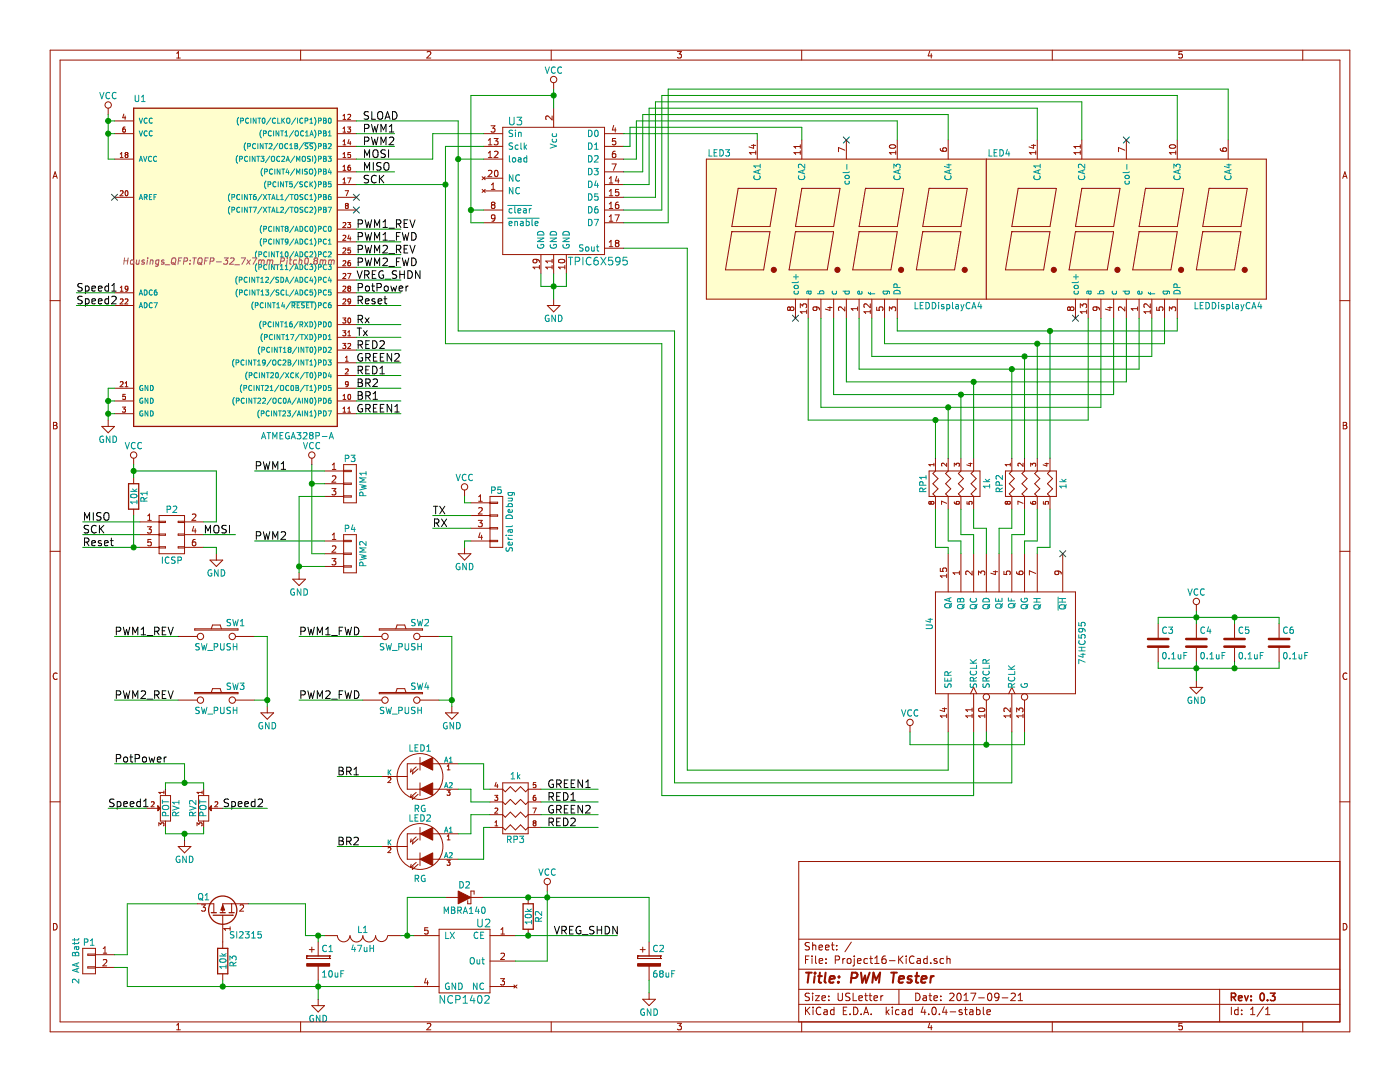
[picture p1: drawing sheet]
EESchema Schematic File Version 2
LIBS:power
LIBS:device
LIBS:transistors
LIBS:conn
LIBS:linear
LIBS:regul
LIBS:74xx
LIBS:cmos4000
LIBS:adc-dac
LIBS:memory
LIBS:xilinx
LIBS:microcontrollers
LIBS:dsp
LIBS:microchip
LIBS:analog_switches
LIBS:motorola
LIBS:texas
LIBS:intel
LIBS:audio
LIBS:interface
LIBS:digital-audio
LIBS:philips
LIBS:display
LIBS:cypress
LIBS:siliconi
LIBS:opto
LIBS:atmel
LIBS:contrib
LIBS:valves
LIBS:Project16-lib
LIBS:Project16-KiCad-cache
EELAYER 25 0
EELAYER END
$Descr USLetter 11000 8500
encoding utf-8
Sheet 1 1
Title "PWM Tester"
Date "2017-09-21"
Rev "0.3"
Comp ""
Comment1 ""
Comment2 ""
Comment3 ""
Comment4 ""
$EndDescr
$Comp
L ATMEGA328P-A U1
U 1 1
P 1800 2050
F 0 "U1" H 1050 3300 50  0000 L BNN
F 1 "ATMEGA328P-A" H 2050 650 50  0000 L BNN
F 2 "Housings_QFP:TQFP-32_7x7mm_Pitch0.8mm" H 1800 2050 50  0000 C CIN
F 3 "" H 1800 2050 50  0000 C CNN
	1    1800 2050
	1    0    0    -1  
$EndComp
$Comp
L GND #PWR01
U 1 1
P 850 3300
F 0 "#PWR01" H 850 3050 50  0001 C CNN
F 1 "GND" H 850 3150 50  0000 C CNN
F 2 "" H 850 3300 50  0000 C CNN
F 3 "" H 850 3300 50  0000 C CNN
	1    850  3300
	1    0    0    -1  
$EndComp
NoConn ~ 900  1550
$Comp
L R_PACK4 RP1
U 1 1
P 7700 3800
F 0 "RP1" H 7700 4250 50  0000 C CNN
F 1 "1k" H 7700 3750 50  0000 C CNN
F 2 "Resistors_SMD:R_Array_Convex_4x1206" H 7700 3800 50  0001 C CNN
F 3 "" H 7700 3800 50  0000 C CNN
	1    7700 3800
	0    -1   1    0   
$EndComp
$Comp
L R_PACK4 RP2
U 1 1
P 8300 3800
F 0 "RP2" H 8300 4250 50  0000 C CNN
F 1 "1k" H 8300 3750 50  0000 C CNN
F 2 "Resistors_SMD:R_Array_Convex_4x1206" H 8300 3800 50  0001 C CNN
F 3 "" H 8300 3800 50  0000 C CNN
	1    8300 3800
	0    -1   1    0   
$EndComp
$Comp
L 74HC595 U4
U 1 1
P 7900 5050
F 0 "U4" H 8050 5650 50  0000 C CNN
F 1 "74HC595" H 7900 4450 50  0000 C CNN
F 2 "Housings_SOIC:SOIC-16_3.9x9.9mm_Pitch1.27mm" H 7900 5050 50  0001 C CNN
F 3 "" H 7900 5050 50  0000 C CNN
	1    7900 5050
	0    -1   -1   0   
$EndComp
NoConn ~ 8350 4350
$Comp
L POT RV2
U 1 1
P 1600 6350
F 0 "RV2" H 1600 6270 50  0000 C CNN
F 1 "POT" H 1600 6350 50  0000 C CNN
F 2 "Project16:45mmSlidePot" H 1600 6350 50  0001 C CNN
F 3 "" H 1600 6350 50  0000 C CNN
	1    1600 6350
	0    1    1    0   
$EndComp
$Comp
L POT RV1
U 1 1
P 1300 6350
F 0 "RV1" H 1300 6270 50  0000 C CNN
F 1 "POT" H 1300 6350 50  0000 C CNN
F 2 "Project16:45mmSlidePot" H 1300 6350 50  0001 C CNN
F 3 "" H 1300 6350 50  0000 C CNN
	1    1300 6350
	0    -1   1    0   
$EndComp
$Comp
L GND #PWR02
U 1 1
P 1450 6600
F 0 "#PWR02" H 1450 6350 50  0001 C CNN
F 1 "GND" H 1450 6450 50  0000 C CNN
F 2 "" H 1450 6600 50  0000 C CNN
F 3 "" H 1450 6600 50  0000 C CNN
	1    1450 6600
	1    0    0    -1  
$EndComp
Text Label 2850 1050 0    60   ~ 0
PWM1
Text Label 2850 1150 0    60   ~ 0
PWM2
Text Label 2850 1450 0    60   ~ 0
SCK
Text Label 2850 1250 0    60   ~ 0
MOSI
NoConn ~ 2800 1550
NoConn ~ 2800 1650
Text Label 2800 2400 0    60   ~ 0
Reset
Text Label 2850 950  0    60   ~ 0
SLOAD
Text Label 2800 1800 0    60   ~ 0
PWM1_REV
Text Label 2800 1900 0    60   ~ 0
PWM1_FWD
Text Label 2800 2000 0    60   ~ 0
PWM2_REV
Text Label 2800 2100 0    60   ~ 0
PWM2_FWD
Text Label 2800 3150 0    60   ~ 0
BR1
Text Label 2800 3050 0    60   ~ 0
BR2
Text Label 2800 3250 0    60   ~ 0
GREEN1
Text Label 2800 2950 0    60   ~ 0
RED1
Text Label 2800 2850 0    60   ~ 0
GREEN2
Text Label 2800 2750 0    60   ~ 0
RED2
Text Label 2850 1350 0    60   ~ 0
MISO
Text Label 2800 2200 0    60   ~ 0
VREG_SHDN
$Comp
L NCP1402 U2
U 1 1
P 3650 7550
F 0 "U2" H 3500 7850 60  0000 C CNN
F 1 "NCP1402" H 3650 7250 60  0000 C CNN
F 2 "TO_SOT_Packages_SMD:SOT-23-5_HandSoldering" H 3650 7550 60  0001 C CNN
F 3 "" H 3650 7550 60  0001 C CNN
	1    3650 7550
	-1   0    0    -1  
$EndComp
$Comp
L INDUCTOR L1
U 1 1
P 2850 7350
F 0 "L1" V 2800 7350 50  0000 C CNN
F 1 "47uH" V 2950 7350 50  0000 C CNN
F 2 "Choke_Toroid_ThroughHole:Choke_Toroid_5x10mm_Vertical" H 2850 7350 50  0001 C CNN
F 3 "" H 2850 7350 50  0000 C CNN
	1    2850 7350
	0    1    1    0   
$EndComp
$Comp
L D_Schottky D2
U 1 1
P 3650 7050
F 0 "D2" H 3650 7150 50  0000 C CNN
F 1 "MBRA140" H 3650 6950 50  0000 C CNN
F 2 "Diodes_SMD:D_SMA_Handsoldering" H 3650 7050 50  0001 C CNN
F 3 "" H 3650 7050 50  0000 C CNN
	1    3650 7050
	-1   0    0    -1  
$EndComp
$Comp
L CP C1
U 1 1
P 2500 7550
F 0 "C1" H 2525 7650 50  0000 L CNN
F 1 "10uF" H 2525 7450 50  0000 L CNN
F 2 "Capacitors_ThroughHole:CP_Radial_D5.0mm_P2.00mm" H 2538 7400 50  0001 C CNN
F 3 "" H 2500 7550 50  0000 C CNN
	1    2500 7550
	1    0    0    -1  
$EndComp
$Comp
L CONN_01X02 P1
U 1 1
P 700 7550
F 0 "P1" H 700 7700 50  0000 C CNN
F 1 "2 AA Batt" V 800 7550 50  0000 C CNN
F 2 "Pin_Headers:Pin_Header_Straight_1x02_Pitch2.54mm" H 700 7550 50  0001 C CNN
F 3 "" H 700 7550 50  0000 C CNN
	1    700  7550
	-1   0    0    -1  
$EndComp
$Comp
L R R2
U 1 1
P 4150 7200
F 0 "R2" V 4230 7200 50  0000 C CNN
F 1 "10k" V 4150 7200 50  0000 C CNN
F 2 "Resistors_SMD:R_1206_HandSoldering" V 4080 7200 50  0001 C CNN
F 3 "" H 4150 7200 50  0000 C CNN
	1    4150 7200
	1    0    0    -1  
$EndComp
Text Label 4350 7350 0    60   ~ 0
VREG_SHDN
Text Label 600  2300 0    60   ~ 0
Speed1
Text Label 600  2400 0    60   ~ 0
Speed2
Text Label 850  6350 0    60   ~ 0
Speed1
Text Label 1750 6350 0    60   ~ 0
Speed2
Text Label 2800 2650 0    60   ~ 0
Tx
Text Label 2800 2550 0    60   ~ 0
Rx
$Comp
L LEDDisplayCA4 LED3
U 1 1
P 6650 1800
F 0 "LED3" H 5650 2400 50  0000 C CNN
F 1 "LEDDisplayCA4" H 7450 1200 50  0000 C CNN
F 2 "Project16:7SegLedDisp4Digit" H 6150 1800 50  0001 C CNN
F 3 "" H 6150 1800 50  0000 C CNN
	1    6650 1800
	1    0    0    -1  
$EndComp
$Comp
L LEDDisplayCA4 LED4
U 1 1
P 8850 1800
F 0 "LED4" H 7850 2400 50  0000 C CNN
F 1 "LEDDisplayCA4" H 9650 1200 50  0000 C CNN
F 2 "Project16:7SegLedDisp4Digit" H 8350 1800 50  0001 C CNN
F 3 "" H 8350 1800 50  0000 C CNN
	1    8850 1800
	1    0    0    -1  
$EndComp
NoConn ~ 6250 2500
NoConn ~ 8450 2500
NoConn ~ 6650 1100
NoConn ~ 8850 1100
$Comp
L TPIC6X595 U3
U 1 1
P 4350 1500
F 0 "U3" H 4050 2050 60  0000 C CNN
F 1 "TPIC6X595" H 4700 950 60  0000 C CNN
F 2 "Housings_SOIC:SOIC-20W_7.5x12.8mm_Pitch1.27mm" H 4350 1550 60  0001 C CNN
F 3 "" H 4350 1550 60  0001 C CNN
	1    4350 1500
	1    0    0    -1  
$EndComp
$Comp
L VCC #PWR03
U 1 1
P 4350 700
F 0 "#PWR03" H 4350 550 50  0001 C CNN
F 1 "VCC" H 4350 850 50  0000 C CNN
F 2 "" H 4350 700 50  0000 C CNN
F 3 "" H 4350 700 50  0000 C CNN
	1    4350 700 
	1    0    0    -1  
$EndComp
$Comp
L VCC #PWR04
U 1 1
P 850 900
F 0 "#PWR04" H 850 750 50  0001 C CNN
F 1 "VCC" H 850 1050 50  0000 C CNN
F 2 "" H 850 900 50  0000 C CNN
F 3 "" H 850 900 50  0000 C CNN
	1    850  900 
	1    0    0    -1  
$EndComp
$Comp
L CP C2
U 1 1
P 5100 7550
F 0 "C2" H 5125 7650 50  0000 L CNN
F 1 "68uF" H 5125 7450 50  0000 L CNN
F 2 "Capacitors_ThroughHole:CP_Radial_D6.3mm_P2.50mm" H 5138 7400 50  0001 C CNN
F 3 "" H 5100 7550 50  0000 C CNN
	1    5100 7550
	1    0    0    -1  
$EndComp
$Comp
L GND #PWR05
U 1 1
P 5100 7800
F 0 "#PWR05" H 5100 7550 50  0001 C CNN
F 1 "GND" H 5100 7650 50  0000 C CNN
F 2 "" H 5100 7800 50  0000 C CNN
F 3 "" H 5100 7800 50  0000 C CNN
	1    5100 7800
	1    0    0    -1  
$EndComp
$Comp
L GND #PWR06
U 1 1
P 2500 7850
F 0 "#PWR06" H 2500 7600 50  0001 C CNN
F 1 "GND" H 2500 7700 50  0000 C CNN
F 2 "" H 2500 7850 50  0000 C CNN
F 3 "" H 2500 7850 50  0000 C CNN
	1    2500 7850
	1    0    0    -1  
$EndComp
$Comp
L GND #PWR07
U 1 1
P 4350 2350
F 0 "#PWR07" H 4350 2100 50  0001 C CNN
F 1 "GND" H 4350 2200 50  0000 C CNN
F 2 "" H 4350 2350 50  0000 C CNN
F 3 "" H 4350 2350 50  0000 C CNN
	1    4350 2350
	1    0    0    -1  
$EndComp
$Comp
L SW_PUSH SW2
U 1 1
P 3150 5000
F 0 "SW2" H 3300 5110 50  0000 C CNN
F 1 "SW_PUSH" H 3150 4920 50  0000 C CNN
F 2 "Project16:Btn12x12" H 3150 5000 50  0001 C CNN
F 3 "" H 3150 5000 50  0000 C CNN
	1    3150 5000
	1    0    0    -1  
$EndComp
$Comp
L SW_PUSH SW4
U 1 1
P 3150 5500
F 0 "SW4" H 3300 5610 50  0000 C CNN
F 1 "SW_PUSH" H 3150 5420 50  0000 C CNN
F 2 "Project16:Btn12x12" H 3150 5500 50  0001 C CNN
F 3 "" H 3150 5500 50  0000 C CNN
	1    3150 5500
	1    0    0    -1  
$EndComp
Text Label 2350 5000 0    60   ~ 0
PWM1_FWD
Text Label 2350 5500 0    60   ~ 0
PWM2_FWD
$Comp
L GND #PWR08
U 1 1
P 3550 5550
F 0 "#PWR08" H 3550 5300 50  0001 C CNN
F 1 "GND" H 3550 5400 50  0000 C CNN
F 2 "" H 3550 5550 50  0000 C CNN
F 3 "" H 3550 5550 50  0000 C CNN
	1    3550 5550
	1    0    0    -1  
$EndComp
$Comp
L CONN_02X03 P2
U 1 1
P 1350 4200
F 0 "P2" H 1350 4400 50  0000 C CNN
F 1 "ICSP" H 1350 4000 50  0000 C CNN
F 2 "Pin_Headers:Pin_Header_Straight_2x03_Pitch2.54mm" H 1350 3000 50  0001 C CNN
F 3 "" H 1350 3000 50  0000 C CNN
	1    1350 4200
	1    0    0    -1  
$EndComp
$Comp
L R R1
U 1 1
P 1050 3900
F 0 "R1" V 1130 3900 50  0000 C CNN
F 1 "10k" V 1050 3900 50  0000 C CNN
F 2 "Resistors_SMD:R_1206_HandSoldering" V 980 3900 50  0001 C CNN
F 3 "" H 1050 3900 50  0000 C CNN
	1    1050 3900
	1    0    0    -1  
$EndComp
Text Label 650  4100 0    60   ~ 0
MISO
Text Label 650  4200 0    60   ~ 0
SCK
Text Label 650  4300 0    60   ~ 0
Reset
$Comp
L R R3
U 1 1
P 1750 7550
F 0 "R3" V 1830 7550 50  0000 C CNN
F 1 "10k" V 1750 7550 50  0000 C CNN
F 2 "Resistors_SMD:R_1206_HandSoldering" V 1680 7550 50  0001 C CNN
F 3 "" H 1750 7550 50  0000 C CNN
	1    1750 7550
	1    0    0    -1  
$EndComp
$Comp
L VCC #PWR09
U 1 1
P 1050 3650
F 0 "#PWR09" H 1050 3500 50  0001 C CNN
F 1 "VCC" H 1050 3800 50  0000 C CNN
F 2 "" H 1050 3650 50  0000 C CNN
F 3 "" H 1050 3650 50  0000 C CNN
	1    1050 3650
	1    0    0    -1  
$EndComp
Text Label 1600 4200 0    60   ~ 0
MOSI
$Comp
L GND #PWR010
U 1 1
P 1700 4350
F 0 "#PWR010" H 1700 4100 50  0001 C CNN
F 1 "GND" H 1700 4200 50  0000 C CNN
F 2 "" H 1700 4350 50  0000 C CNN
F 3 "" H 1700 4350 50  0000 C CNN
	1    1700 4350
	1    0    0    -1  
$EndComp
$Comp
L CONN_01X03 P4
U 1 1
P 2750 4350
F 0 "P4" H 2750 4550 50  0000 C CNN
F 1 "PWM2" V 2850 4350 50  0000 C CNN
F 2 "Pin_Headers:Pin_Header_Angled_1x03_Pitch2.54mm" H 2750 4350 50  0001 C CNN
F 3 "" H 2750 4350 50  0000 C CNN
	1    2750 4350
	1    0    0    -1  
$EndComp
$Comp
L CONN_01X03 P3
U 1 1
P 2750 3800
F 0 "P3" H 2750 4000 50  0000 C CNN
F 1 "PWM1" V 2850 3800 50  0000 C CNN
F 2 "Pin_Headers:Pin_Header_Angled_1x03_Pitch2.54mm" H 2750 3800 50  0001 C CNN
F 3 "" H 2750 3800 50  0000 C CNN
	1    2750 3800
	1    0    0    -1  
$EndComp
$Comp
L GND #PWR011
U 1 1
P 2350 4500
F 0 "#PWR011" H 2350 4250 50  0001 C CNN
F 1 "GND" H 2350 4350 50  0000 C CNN
F 2 "" H 2350 4500 50  0000 C CNN
F 3 "" H 2350 4500 50  0000 C CNN
	1    2350 4500
	1    0    0    -1  
$EndComp
$Comp
L VCC #PWR012
U 1 1
P 2450 3650
F 0 "#PWR012" H 2450 3500 50  0001 C CNN
F 1 "VCC" H 2450 3800 50  0000 C CNN
F 2 "" H 2450 3650 50  0000 C CNN
F 3 "" H 2450 3650 50  0000 C CNN
	1    2450 3650
	1    0    0    -1  
$EndComp
$Comp
L VCC #PWR013
U 1 1
P 4300 7000
F 0 "#PWR013" H 4300 6850 50  0001 C CNN
F 1 "VCC" H 4300 7150 50  0000 C CNN
F 2 "" H 4300 7000 50  0000 C CNN
F 3 "" H 4300 7000 50  0000 C CNN
	1    4300 7000
	1    0    0    -1  
$EndComp
Text Label 2000 4250 0    60   ~ 0
PWM2
Text Label 2000 3700 0    60   ~ 0
PWM1
$Comp
L CONN_01X04 P5
U 1 1
P 3900 4100
F 0 "P5" H 3900 4350 50  0000 C CNN
F 1 "Serial Debug" V 4000 4100 50  0000 C CNN
F 2 "Pin_Headers:Pin_Header_Straight_1x04_Pitch2.54mm" H 3900 4100 50  0001 C CNN
F 3 "" H 3900 4100 50  0000 C CNN
	1    3900 4100
	1    0    0    -1  
$EndComp
Text Label 3400 4050 0    60   ~ 0
TX
Text Label 3400 4150 0    60   ~ 0
RX
$Comp
L VCC #PWR014
U 1 1
P 3650 3900
F 0 "#PWR014" H 3650 3750 50  0001 C CNN
F 1 "VCC" H 3650 4050 50  0000 C CNN
F 2 "" H 3650 3900 50  0000 C CNN
F 3 "" H 3650 3900 50  0000 C CNN
	1    3650 3900
	1    0    0    -1  
$EndComp
$Comp
L GND #PWR015
U 1 1
P 3650 4300
F 0 "#PWR015" H 3650 4050 50  0001 C CNN
F 1 "GND" H 3650 4150 50  0000 C CNN
F 2 "" H 3650 4300 50  0000 C CNN
F 3 "" H 3650 4300 50  0000 C CNN
	1    3650 4300
	1    0    0    -1  
$EndComp
$Comp
L Led_x2 LED1
U 1 1
P 3300 6100
F 0 "LED1" H 3300 6325 50  0000 C CNN
F 1 "RG" H 3300 5850 50  0000 C CNN
F 2 "LEDs:LED_D5.0mm-3" H 3300 6100 50  0001 C CNN
F 3 "" H 3300 6100 50  0000 C CNN
	1    3300 6100
	1    0    0    -1  
$EndComp
$Comp
L Led_x2 LED2
U 1 1
P 3300 6650
F 0 "LED2" H 3300 6875 50  0000 C CNN
F 1 "RG" H 3300 6400 50  0000 C CNN
F 2 "LEDs:LED_D5.0mm-3" H 3300 6650 50  0001 C CNN
F 3 "" H 3300 6650 50  0000 C CNN
	1    3300 6650
	1    0    0    -1  
$EndComp
$Comp
L R_PACK4 RP3
U 1 1
P 4050 6150
F 0 "RP3" H 4050 6600 50  0000 C CNN
F 1 "1k" H 4050 6100 50  0000 C CNN
F 2 "Resistors_SMD:R_Array_Convex_4x1206" H 4050 6150 50  0001 C CNN
F 3 "" H 4050 6150 50  0000 C CNN
	1    4050 6150
	1    0    0    1   
$EndComp
Wire Wire Line
	900  3050 850  3050
Wire Wire Line
	850  3050 850  3300
Wire Wire Line
	900  3250 850  3250
Connection ~ 850  3250
Wire Wire Line
	900  3150 850  3150
Connection ~ 850  3150
Wire Wire Line
	850  900  850  1250
Wire Wire Line
	850  1250 900  1250
Wire Wire Line
	900  1050 850  1050
Connection ~ 850  1050
Wire Wire Line
	900  950  850  950 
Connection ~ 850  950 
Wire Wire Line
	7350 4000 7350 4300
Wire Wire Line
	7350 4300 7450 4300
Wire Wire Line
	7450 4300 7450 4350
Wire Wire Line
	7550 4350 7550 4250
Wire Wire Line
	7550 4250 7450 4250
Wire Wire Line
	7450 4250 7450 4000
Wire Wire Line
	7550 4000 7550 4200
Wire Wire Line
	7550 4200 7650 4200
Wire Wire Line
	7650 4200 7650 4350
Wire Wire Line
	7650 4000 7650 4150
Wire Wire Line
	7650 4150 7750 4150
Wire Wire Line
	7750 4150 7750 4350
Wire Wire Line
	8150 4350 8150 4300
Wire Wire Line
	8150 4300 8250 4300
Wire Wire Line
	8250 4300 8250 4000
Wire Wire Line
	8050 4350 8050 4250
Wire Wire Line
	8050 4250 8150 4250
Wire Wire Line
	8150 4250 8150 4000
Wire Wire Line
	7950 4350 7950 4200
Wire Wire Line
	7950 4200 8050 4200
Wire Wire Line
	8050 4200 8050 4000
Wire Wire Line
	7850 4350 7850 4150
Wire Wire Line
	7850 4150 7950 4150
Wire Wire Line
	7950 4150 7950 4000
Wire Wire Line
	1300 6200 1300 6150
Wire Wire Line
	1300 6150 1600 6150
Wire Wire Line
	1600 6150 1600 6200
Wire Wire Line
	1450 6000 1450 6150
Connection ~ 1450 6150
Wire Wire Line
	1300 6500 1300 6550
Wire Wire Line
	1300 6550 1600 6550
Wire Wire Line
	1600 6550 1600 6500
Wire Wire Line
	1450 6550 1450 6600
Connection ~ 1450 6550
Wire Wire Line
	2800 1150 3100 1150
Wire Wire Line
	2800 1050 3100 1050
Wire Wire Line
	2800 1250 3400 1250
Wire Wire Line
	2800 1450 3500 1450
Wire Wire Line
	2800 2400 3150 2400
Wire Wire Line
	2800 2550 3150 2550
Wire Wire Line
	2800 2650 3150 2650
Wire Wire Line
	2800 2750 3150 2750
Wire Wire Line
	2800 2850 3150 2850
Wire Wire Line
	2800 2950 3150 2950
Wire Wire Line
	2800 3050 3150 3050
Wire Wire Line
	2800 3150 3150 3150
Wire Wire Line
	2800 3250 3150 3250
Wire Wire Line
	2800 1800 3150 1800
Wire Wire Line
	2800 1900 3150 1900
Wire Wire Line
	2800 2000 3150 2000
Wire Wire Line
	2800 2100 3150 2100
Wire Wire Line
	2800 950  3600 950 
Wire Wire Line
	2800 1350 3100 1350
Wire Wire Line
	2800 2200 3150 2200
Wire Wire Line
	2800 2300 3150 2300
Wire Wire Line
	3200 7050 3500 7050
Wire Wire Line
	3200 7050 3200 7350
Wire Wire Line
	3150 7350 3250 7350
Connection ~ 3200 7350
Wire Wire Line
	2400 7350 2550 7350
Wire Wire Line
	2500 7350 2500 7400
Wire Wire Line
	2500 7700 2500 7850
Wire Wire Line
	1000 7750 3250 7750
Connection ~ 2500 7350
Wire Wire Line
	1000 7500 900  7500
Wire Wire Line
	1000 7100 1000 7500
Wire Wire Line
	900  7600 1000 7600
Wire Wire Line
	1000 7600 1000 7750
Connection ~ 2500 7750
Wire Wire Line
	4300 7000 4300 7550
Wire Wire Line
	4300 7550 4050 7550
Wire Wire Line
	4050 7350 4850 7350
Wire Wire Line
	3800 7050 5100 7050
Connection ~ 4150 7050
Connection ~ 4150 7350
Wire Wire Line
	900  2400 600  2400
Wire Wire Line
	900  2300 600  2300
Wire Wire Line
	1150 6350 850  6350
Wire Wire Line
	1750 6350 2100 6350
Wire Wire Line
	9250 2600 9250 2500
Wire Wire Line
	7050 2600 9250 2600
Wire Wire Line
	7050 2600 7050 2500
Wire Wire Line
	9150 2700 9150 2500
Wire Wire Line
	6950 2700 9150 2700
Wire Wire Line
	6950 2700 6950 2500
Wire Wire Line
	9050 2800 9050 2500
Wire Wire Line
	6850 2800 9050 2800
Wire Wire Line
	6850 2800 6850 2500
Wire Wire Line
	8950 2900 8950 2500
Wire Wire Line
	6750 2900 8950 2900
Wire Wire Line
	6750 2900 6750 2500
Wire Wire Line
	8850 3000 8850 2500
Wire Wire Line
	6650 3000 8850 3000
Wire Wire Line
	6650 3000 6650 2500
Wire Wire Line
	8750 3100 8750 2500
Wire Wire Line
	6550 3100 8750 3100
Wire Wire Line
	6550 3100 6550 2500
Wire Wire Line
	8650 3200 8650 2500
Wire Wire Line
	6450 3200 8650 3200
Wire Wire Line
	6450 3200 6450 2500
Wire Wire Line
	8550 3300 8550 2500
Wire Wire Line
	6350 3300 8550 3300
Wire Wire Line
	6350 3300 6350 2500
Wire Wire Line
	7350 3600 7350 3300
Connection ~ 7350 3300
Wire Wire Line
	7450 3600 7450 3200
Connection ~ 7450 3200
Wire Wire Line
	7550 3600 7550 3100
Connection ~ 7550 3100
Wire Wire Line
	7650 3600 7650 3000
Connection ~ 7650 3000
Wire Wire Line
	7950 3600 7950 2900
Connection ~ 7950 2900
Wire Wire Line
	8050 3600 8050 2800
Connection ~ 8050 2800
Wire Wire Line
	8150 3600 8150 2700
Connection ~ 8150 2700
Wire Wire Line
	8250 3600 8250 2600
Connection ~ 8250 2600
Wire Wire Line
	3400 1250 3400 1050
Wire Wire Line
	3400 1050 3800 1050
Wire Wire Line
	3500 1150 3500 2700
Wire Wire Line
	3500 1150 3800 1150
Wire Wire Line
	3800 1250 3600 1250
Wire Wire Line
	3600 950  3600 2600
Wire Wire Line
	3700 1750 3800 1750
Wire Wire Line
	3700 750  3700 1750
Wire Wire Line
	3700 750  4350 750 
Wire Wire Line
	4350 700  4350 850 
Wire Wire Line
	3800 1650 3700 1650
Connection ~ 3700 1650
Connection ~ 4350 750 
Wire Wire Line
	5100 7050 5100 7400
Connection ~ 4300 7050
Wire Wire Line
	5100 7700 5100 7800
Wire Wire Line
	4900 1950 5400 1950
Wire Wire Line
	5400 1950 5400 6050
Wire Wire Line
	5400 6050 7450 6050
Wire Wire Line
	7450 6050 7450 5750
Wire Wire Line
	4250 2150 4250 2250
Wire Wire Line
	4250 2250 4450 2250
Wire Wire Line
	4450 2250 4450 2150
Wire Wire Line
	4350 2150 4350 2350
Connection ~ 4350 2250
Wire Wire Line
	3600 2600 5300 2600
Wire Wire Line
	5300 2600 5300 6150
Wire Wire Line
	5300 6150 7950 6150
Wire Wire Line
	7950 6150 7950 5750
Connection ~ 3600 1250
Wire Wire Line
	3500 2700 5200 2700
Wire Wire Line
	5200 2700 5200 6250
Wire Wire Line
	5200 6250 7650 6250
Wire Wire Line
	7650 6250 7650 5750
Connection ~ 3500 1450
Wire Wire Line
	4900 1050 5950 1050
Wire Wire Line
	5950 1050 5950 1100
Wire Wire Line
	4900 1150 4950 1150
Wire Wire Line
	4950 1150 4950 1000
Wire Wire Line
	4950 1000 6300 1000
Wire Wire Line
	6300 1000 6300 1100
Wire Wire Line
	4900 1250 5000 1250
Wire Wire Line
	5000 1250 5000 950 
Wire Wire Line
	5000 950  7050 950 
Wire Wire Line
	7050 950  7050 1100
Wire Wire Line
	4900 1350 5050 1350
Wire Wire Line
	5050 1350 5050 900 
Wire Wire Line
	5050 900  7450 900 
Wire Wire Line
	7450 900  7450 1100
Wire Wire Line
	4900 1450 5100 1450
Wire Wire Line
	5100 1450 5100 850 
Wire Wire Line
	5100 850  8150 850 
Wire Wire Line
	8150 850  8150 1100
Wire Wire Line
	4900 1550 5150 1550
Wire Wire Line
	5150 1550 5150 800 
Wire Wire Line
	5150 800  8500 800 
Wire Wire Line
	8500 800  8500 1100
Wire Wire Line
	4900 1650 5200 1650
Wire Wire Line
	5200 1650 5200 750 
Wire Wire Line
	5200 750  9250 750 
Wire Wire Line
	9250 750  9250 1100
Wire Wire Line
	4900 1750 5250 1750
Wire Wire Line
	5250 1750 5250 700 
Wire Wire Line
	5250 700  9650 700 
Wire Wire Line
	9650 700  9650 1100
Wire Wire Line
	7750 5750 7750 5850
Wire Wire Line
	7150 5850 8050 5850
Wire Wire Line
	8050 5850 8050 5750
Connection ~ 7750 5850
Wire Wire Line
	2850 5000 2350 5000
Wire Wire Line
	2850 5500 2350 5500
Wire Wire Line
	3450 5000 3550 5000
Wire Wire Line
	3550 5000 3550 5550
Wire Wire Line
	3450 5500 3550 5500
Connection ~ 3550 5500
Wire Wire Line
	1100 4100 650  4100
Wire Wire Line
	1100 4200 650  4200
Wire Wire Line
	650  4300 1100 4300
Wire Wire Line
	1050 4050 1050 4300
Connection ~ 1050 4300
Wire Wire Line
	1750 7700 1750 7750
Connection ~ 1750 7750
Wire Wire Line
	2400 7350 2400 7100
Wire Wire Line
	2400 7100 1950 7100
Wire Wire Line
	1550 7100 1000 7100
Wire Wire Line
	1600 4200 1850 4200
Wire Wire Line
	1050 3650 1050 3750
Wire Wire Line
	1050 3700 1700 3700
Wire Wire Line
	1700 3700 1700 4100
Wire Wire Line
	1700 4100 1600 4100
Connection ~ 1050 3700
Wire Wire Line
	1600 4300 1700 4300
Wire Wire Line
	1700 4300 1700 4350
Wire Wire Line
	2550 3700 2000 3700
Wire Wire Line
	2550 4250 2000 4250
Wire Wire Line
	2550 3800 2450 3800
Wire Wire Line
	2450 3650 2450 4350
Wire Wire Line
	2450 4350 2550 4350
Connection ~ 2450 3800
Wire Wire Line
	2550 3900 2350 3900
Wire Wire Line
	2350 3900 2350 4500
Wire Wire Line
	2350 4450 2550 4450
Connection ~ 2350 4450
Wire Wire Line
	3700 3950 3650 3950
Wire Wire Line
	3650 3950 3650 3900
Wire Wire Line
	3700 4050 3400 4050
Wire Wire Line
	3700 4150 3400 4150
Wire Wire Line
	3700 4250 3650 4250
Wire Wire Line
	3650 4250 3650 4300
Wire Wire Line
	3850 6200 3800 6200
Wire Wire Line
	3800 6200 3800 6000
Wire Wire Line
	3800 6000 3600 6000
Wire Wire Line
	3600 6200 3700 6200
Wire Wire Line
	3700 6200 3700 6300
Wire Wire Line
	3700 6300 3850 6300
Wire Wire Line
	3850 6400 3700 6400
Wire Wire Line
	3700 6400 3700 6550
Wire Wire Line
	3700 6550 3600 6550
Wire Wire Line
	3850 6500 3800 6500
Wire Wire Line
	3800 6500 3800 6750
Wire Wire Line
	3800 6750 3600 6750
Wire Wire Line
	4250 6200 4700 6200
Wire Wire Line
	4250 6300 4700 6300
Wire Wire Line
	4250 6400 4700 6400
Wire Wire Line
	4250 6500 4700 6500
Text Label 4300 6300 0    60   ~ 0
RED1
Text Label 4300 6500 0    60   ~ 0
RED2
Text Label 4300 6200 0    60   ~ 0
GREEN1
Text Label 4300 6400 0    60   ~ 0
GREEN2
Wire Wire Line
	3000 6100 2650 6100
Wire Wire Line
	3000 6650 2650 6650
Text Label 2650 6100 0    60   ~ 0
BR1
Text Label 2650 6650 0    60   ~ 0
BR2
$Comp
L VCC #PWR016
U 1 1
P 7150 5750
F 0 "#PWR016" H 7150 5600 50  0001 C CNN
F 1 "VCC" H 7150 5900 50  0000 C CNN
F 2 "" H 7150 5750 50  0000 C CNN
F 3 "" H 7150 5750 50  0000 C CNN
	1    7150 5750
	1    0    0    -1  
$EndComp
Wire Wire Line
	7150 5750 7150 5850
Wire Wire Line
	1450 6000 900  6000
Text Label 900  6000 0    60   ~ 0
PotPower
Text Label 2800 2300 0    60   ~ 0
PotPower
$Comp
L C C3
U 1 1
P 9100 5050
F 0 "C3" H 9125 5150 50  0000 L CNN
F 1 "0.1uF" H 9125 4950 50  0000 L CNN
F 2 "Capacitors_SMD:C_1206_HandSoldering" H 9138 4900 50  0001 C CNN
F 3 "" H 9100 5050 50  0000 C CNN
	1    9100 5050
	1    0    0    -1  
$EndComp
$Comp
L C C4
U 1 1
P 9400 5050
F 0 "C4" H 9425 5150 50  0000 L CNN
F 1 "0.1uF" H 9425 4950 50  0000 L CNN
F 2 "Capacitors_SMD:C_1206_HandSoldering" H 9438 4900 50  0001 C CNN
F 3 "" H 9400 5050 50  0000 C CNN
	1    9400 5050
	1    0    0    -1  
$EndComp
$Comp
L C C5
U 1 1
P 9700 5050
F 0 "C5" H 9725 5150 50  0000 L CNN
F 1 "0.1uF" H 9725 4950 50  0000 L CNN
F 2 "Capacitors_SMD:C_1206_HandSoldering" H 9738 4900 50  0001 C CNN
F 3 "" H 9700 5050 50  0000 C CNN
	1    9700 5050
	1    0    0    -1  
$EndComp
$Comp
L VCC #PWR017
U 1 1
P 9400 4800
F 0 "#PWR017" H 9400 4650 50  0001 C CNN
F 1 "VCC" H 9400 4950 50  0000 C CNN
F 2 "" H 9400 4800 50  0000 C CNN
F 3 "" H 9400 4800 50  0000 C CNN
	1    9400 4800
	1    0    0    -1  
$EndComp
Wire Wire Line
	9100 4900 9100 4850
Wire Wire Line
	9100 4850 10050 4850
Wire Wire Line
	9700 4850 9700 4900
Wire Wire Line
	9400 4800 9400 4900
Connection ~ 9400 4850
Wire Wire Line
	9100 5200 9100 5250
Wire Wire Line
	9100 5250 10050 5250
Wire Wire Line
	9700 5250 9700 5200
Wire Wire Line
	9400 5200 9400 5350
Connection ~ 9400 5250
$Comp
L GND #PWR018
U 1 1
P 9400 5350
F 0 "#PWR018" H 9400 5100 50  0001 C CNN
F 1 "GND" H 9400 5200 50  0000 C CNN
F 2 "" H 9400 5350 50  0000 C CNN
F 3 "" H 9400 5350 50  0000 C CNN
	1    9400 5350
	1    0    0    -1  
$EndComp
$Comp
L Q_PMOS_GSD Q1
U 1 1
P 1750 7200
F 0 "Q1" V 1900 7400 50  0000 R CNN
F 1 "SI2315" V 1600 7150 50  0000 R CNN
F 2 "TO_SOT_Packages_SMD:SOT-23_Handsoldering" H 1950 7300 50  0001 C CNN
F 3 "" H 1750 7200 50  0000 C CNN
	1    1750 7200
	0    -1   -1   0   
$EndComp
$Comp
L SW_PUSH SW1
U 1 1
P 1700 5000
F 0 "SW1" H 1850 5110 50  0000 C CNN
F 1 "SW_PUSH" H 1700 4920 50  0000 C CNN
F 2 "Project16:Btn12x12" H 1700 5000 50  0001 C CNN
F 3 "" H 1700 5000 50  0000 C CNN
	1    1700 5000
	1    0    0    -1  
$EndComp
$Comp
L SW_PUSH SW3
U 1 1
P 1700 5500
F 0 "SW3" H 1850 5610 50  0000 C CNN
F 1 "SW_PUSH" H 1700 5420 50  0000 C CNN
F 2 "Project16:Btn12x12" H 1700 5500 50  0001 C CNN
F 3 "" H 1700 5500 50  0000 C CNN
	1    1700 5500
	1    0    0    -1  
$EndComp
Text Label 900  5000 0    60   ~ 0
PWM1_REV
Text Label 900  5500 0    60   ~ 0
PWM2_REV
$Comp
L GND #PWR019
U 1 1
P 2100 5550
F 0 "#PWR019" H 2100 5300 50  0001 C CNN
F 1 "GND" H 2100 5400 50  0000 C CNN
F 2 "" H 2100 5550 50  0000 C CNN
F 3 "" H 2100 5550 50  0000 C CNN
	1    2100 5550
	1    0    0    -1  
$EndComp
Wire Wire Line
	1400 5000 900  5000
Wire Wire Line
	1400 5500 900  5500
Wire Wire Line
	2000 5000 2100 5000
Wire Wire Line
	2100 5000 2100 5550
Wire Wire Line
	2000 5500 2100 5500
Connection ~ 2100 5500
$Comp
L C C6
U 1 1
P 10050 5050
F 0 "C6" H 10075 5150 50  0000 L CNN
F 1 "0.1uF" H 10075 4950 50  0000 L CNN
F 2 "Capacitors_SMD:C_1206_HandSoldering" H 10088 4900 50  0001 C CNN
F 3 "" H 10050 5050 50  0000 C CNN
	1    10050 5050
	1    0    0    -1  
$EndComp
Wire Wire Line
	10050 4850 10050 4900
Connection ~ 9700 4850
Wire Wire Line
	10050 5250 10050 5200
Connection ~ 9700 5250
$EndSCHEMATC
